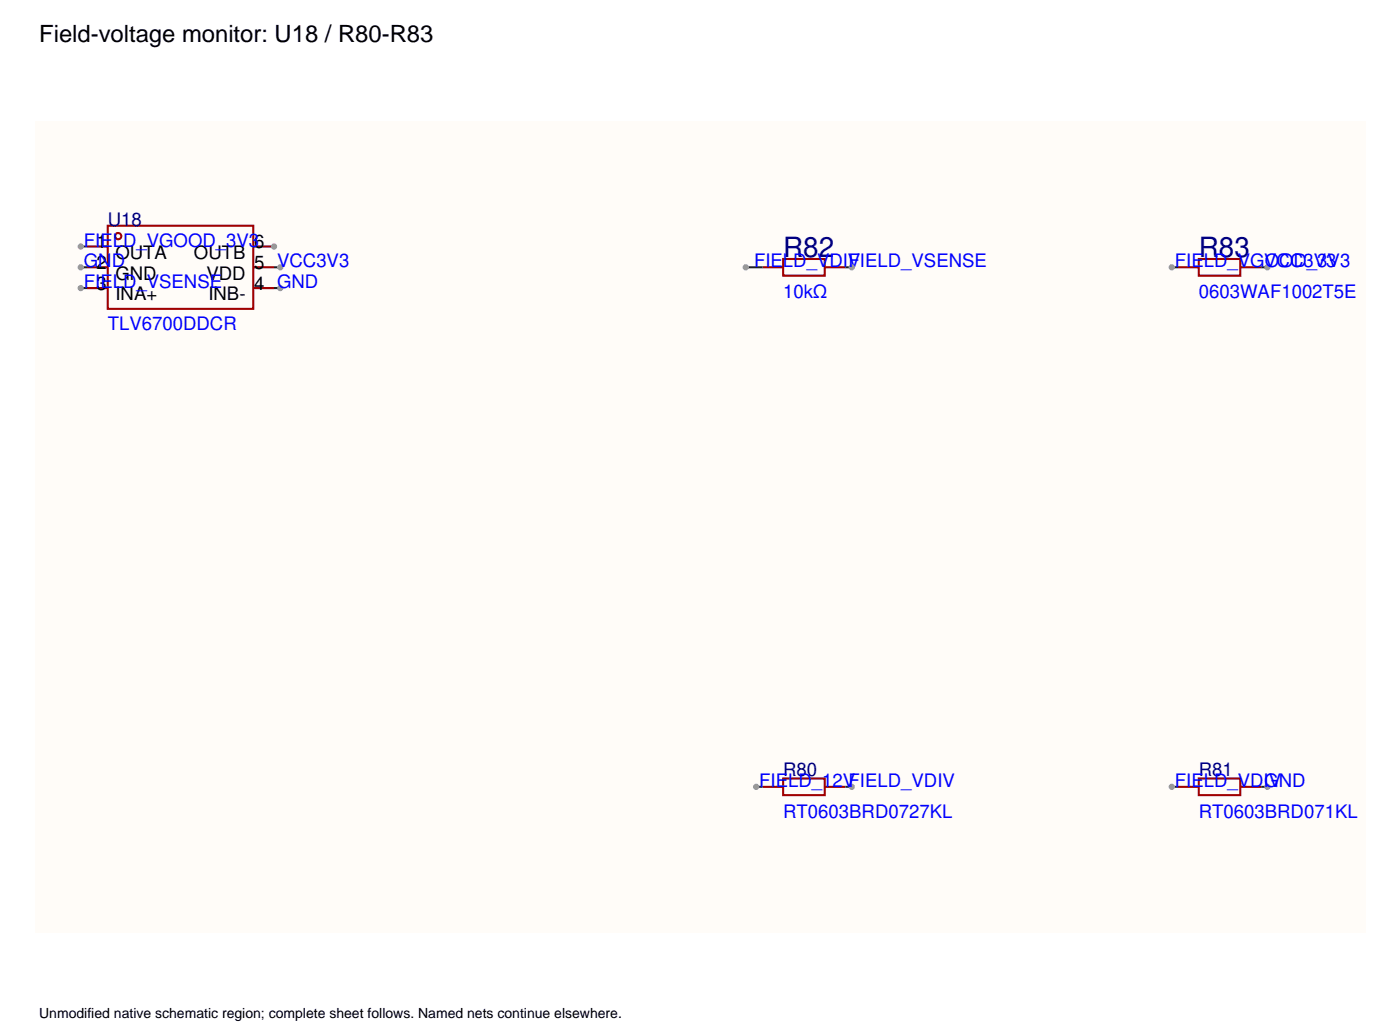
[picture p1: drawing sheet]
<svg xmlns="http://www.w3.org/2000/svg" width="353mm" height="261mm" viewBox="0 0 353 261" stroke-linecap="round" stroke-linejoin="round" font-family="sans-serif">
<path d="M8.8 30.6h335.2v204.4h-335.2z" fill="#fffcf8"/>
<path d="M192.1 67.4h5.2M207.8 67.4h5.3" fill="none" stroke="#800" stroke-width=".52"/>
<path d="M197.3 65.3h10.5v4.2h-10.5z" fill="none" stroke="#a00000" stroke-width=".52"/>
<path d="M187.9 67.4h4.2" fill="none" stroke="#080" stroke-width=".52"/>
<circle cx="187.9" cy="67.4" r=".52" fill="#999"/>
<circle cx="187.9" cy="67.4" r=".52" fill="none" stroke="#999" stroke-width=".52"/>
<g fill="none" stroke="#a00000" stroke-width=".52">
<path d="M27.2 56.9h36.6v20.9h-36.6z"/>
<circle cx="29.8" cy="59.5" r=".79"/>
</g>
<path d="M21.9 62.1h5.3M21.9 67.4h5.3M21.9 72.6h5.3M63.8 62.1h5.3M63.8 67.4h5.3M63.8 72.6h5.3" fill="none" stroke="#800" stroke-width=".52"/>
<circle cx="69.1" cy="62.1" r=".52" fill="#999"/>
<circle cx="69.1" cy="62.1" r=".52" fill="none" stroke="#999" stroke-width=".52"/>
<path d="M302.1 65.3h10.5v4.2h-10.5zM197.3 196.2h10.5v4.2h-10.5zM302.1 196.2h10.5v4.2h-10.5z" fill="none" stroke="#a00000" stroke-width=".52"/>
<path d="M296.8 67.4h5.3M312.6 67.4h5.2M192.1 198.3h5.2M207.8 198.3h5.3M296.8 198.3h5.3M312.6 198.3h5.2" fill="none" stroke="#800" stroke-width=".52"/>
<path d="M20.4 62.1h1.5" fill="none" stroke="#080" stroke-width=".52"/>
<circle cx="20.4" cy="62.1" r=".52" fill="#999"/>
<circle cx="20.4" cy="62.1" r=".52" fill="none" stroke="#999" stroke-width=".52"/>
<path d="M20.4 67.4h1.5" fill="none" stroke="#080" stroke-width=".52"/>
<circle cx="20.4" cy="67.4" r=".52" fill="#999"/>
<circle cx="20.4" cy="67.4" r=".52" fill="none" stroke="#999" stroke-width=".52"/>
<path d="M20.4 72.6h1.5" fill="none" stroke="#080" stroke-width=".52"/>
<circle cx="20.4" cy="72.6" r=".52" fill="#999"/>
<circle cx="20.4" cy="72.6" r=".52" fill="none" stroke="#999" stroke-width=".52"/>
<path d="M69.1 72.6h1.5" fill="none" stroke="#080" stroke-width=".52"/>
<circle cx="70.6" cy="72.6" r=".52" fill="#999"/>
<circle cx="70.6" cy="72.6" r=".52" fill="none" stroke="#999" stroke-width=".52"/>
<path d="M69.1 67.4h1.5" fill="none" stroke="#080" stroke-width=".52"/>
<circle cx="70.6" cy="67.4" r=".52" fill="#999"/>
<circle cx="70.6" cy="67.4" r=".52" fill="none" stroke="#999" stroke-width=".52"/>
<path d="M213.1 198.3h1.5" fill="none" stroke="#080" stroke-width=".52"/>
<circle cx="214.6" cy="198.3" r=".52" fill="#999"/>
<circle cx="214.6" cy="198.3" r=".52" fill="none" stroke="#999" stroke-width=".52"/>
<path d="M190.5 198.3h1.6" fill="none" stroke="#080" stroke-width=".52"/>
<circle cx="190.5" cy="198.3" r=".52" fill="#999"/>
<circle cx="190.5" cy="198.3" r=".52" fill="none" stroke="#999" stroke-width=".52"/>
<path d="M317.8 198.3h1.6" fill="none" stroke="#080" stroke-width=".52"/>
<circle cx="319.4" cy="198.3" r=".52" fill="#999"/>
<circle cx="319.4" cy="198.3" r=".52" fill="none" stroke="#999" stroke-width=".52"/>
<path d="M295.3 198.3h1.5" fill="none" stroke="#080" stroke-width=".52"/>
<circle cx="295.3" cy="198.3" r=".52" fill="#999"/>
<circle cx="295.3" cy="198.3" r=".52" fill="none" stroke="#999" stroke-width=".52"/>
<path d="M317.8 67.4h1.6" fill="none" stroke="#080" stroke-width=".52"/>
<circle cx="319.4" cy="67.4" r=".52" fill="#999"/>
<circle cx="319.4" cy="67.4" r=".52" fill="none" stroke="#999" stroke-width=".52"/>
<path d="M295.3 67.4h1.5" fill="none" stroke="#080" stroke-width=".52"/>
<circle cx="295.3" cy="67.4" r=".52" fill="#999"/>
<circle cx="295.3" cy="67.4" r=".52" fill="none" stroke="#999" stroke-width=".52"/>
<path d="M213.1 67.4h1.5" fill="none" stroke="#080" stroke-width=".52"/>
<circle cx="214.6" cy="67.4" r=".52" fill="#999"/>
<circle cx="214.6" cy="67.4" r=".52" fill="none" stroke="#999" stroke-width=".52"/>
<g font-size="7" fill="#000080">
<text x="197.3" y="64.7">R82</text>
<text x="302.1" y="64.7">R83</text>
</g>
<text font-size="6" x="9.9" y="10.6">Field-voltage monitor: U18 / R80-R83</text>
<g font-size="4.7" fill="#000080">
<text x="27.2" y="56.9">U18</text>
<text x="197.3" y="195.7">R80</text>
<text x="302.1" y="195.7">R81</text>
</g>
<g font-size="4.7" fill="#00f">
<text x="21.1" y="62.1">FIELD_VGOOD_3V36</text>
<text x="21.1" y="67.4">GND</text>
<text x="190" y="67.4">FIELD_VDIV</text>
<text x="213.8" y="67.4">FIELD_VSENSE</text>
<text x="296.1" y="67.4">FIELD_VGOOD_3V3</text>
<text x="318.6" y="67.4">VCC3V3</text>
<text x="21.1" y="72.6">FIELD_VSENSE</text>
<text x="197.3" y="75.2">10kΩ</text>
<text x="302.1" y="75.2">0603WAF1002T5E</text>
<text x="27.2" y="83.1">TLV6700DDCR</text>
<text x="191.3" y="198.3">FIELD_12VFIELD_VDIV</text>
<text x="296.1" y="198.3">FIELD_VDIV</text>
<text x="318.6" y="198.3">GND</text>
<text x="197.3" y="206.1">RT0603BRD0727KL</text>
<text x="302.1" y="206.1">RT0603BRD071KL</text>
</g>
<g font-size="4.7">
<text x="24.3" y="62.6">1</text>
<text x="29.1" y="65.2">OUTA</text>
<text x="48.9" y="65.2">OUTB</text>
<text x="24.3" y="67.8">2</text>
<text x="29.1" y="70.5">GND</text>
<text x="52" y="70.5">VDD</text>
<text x="64.1" y="67.8">5 VCC3V3</text>
<text x="24.3" y="73.1">3</text>
<text x="29.1" y="75.7">INA+</text>
<text x="52.5" y="75.7">INB-</text>
<text x="64.1" y="73.1">4 GND</text>
</g>
<text font-size="3.5" x="9.9" y="256.5">Unmodified native schematic region; complete sheet follows. Named nets continue elsewhere.</text>
</svg>
